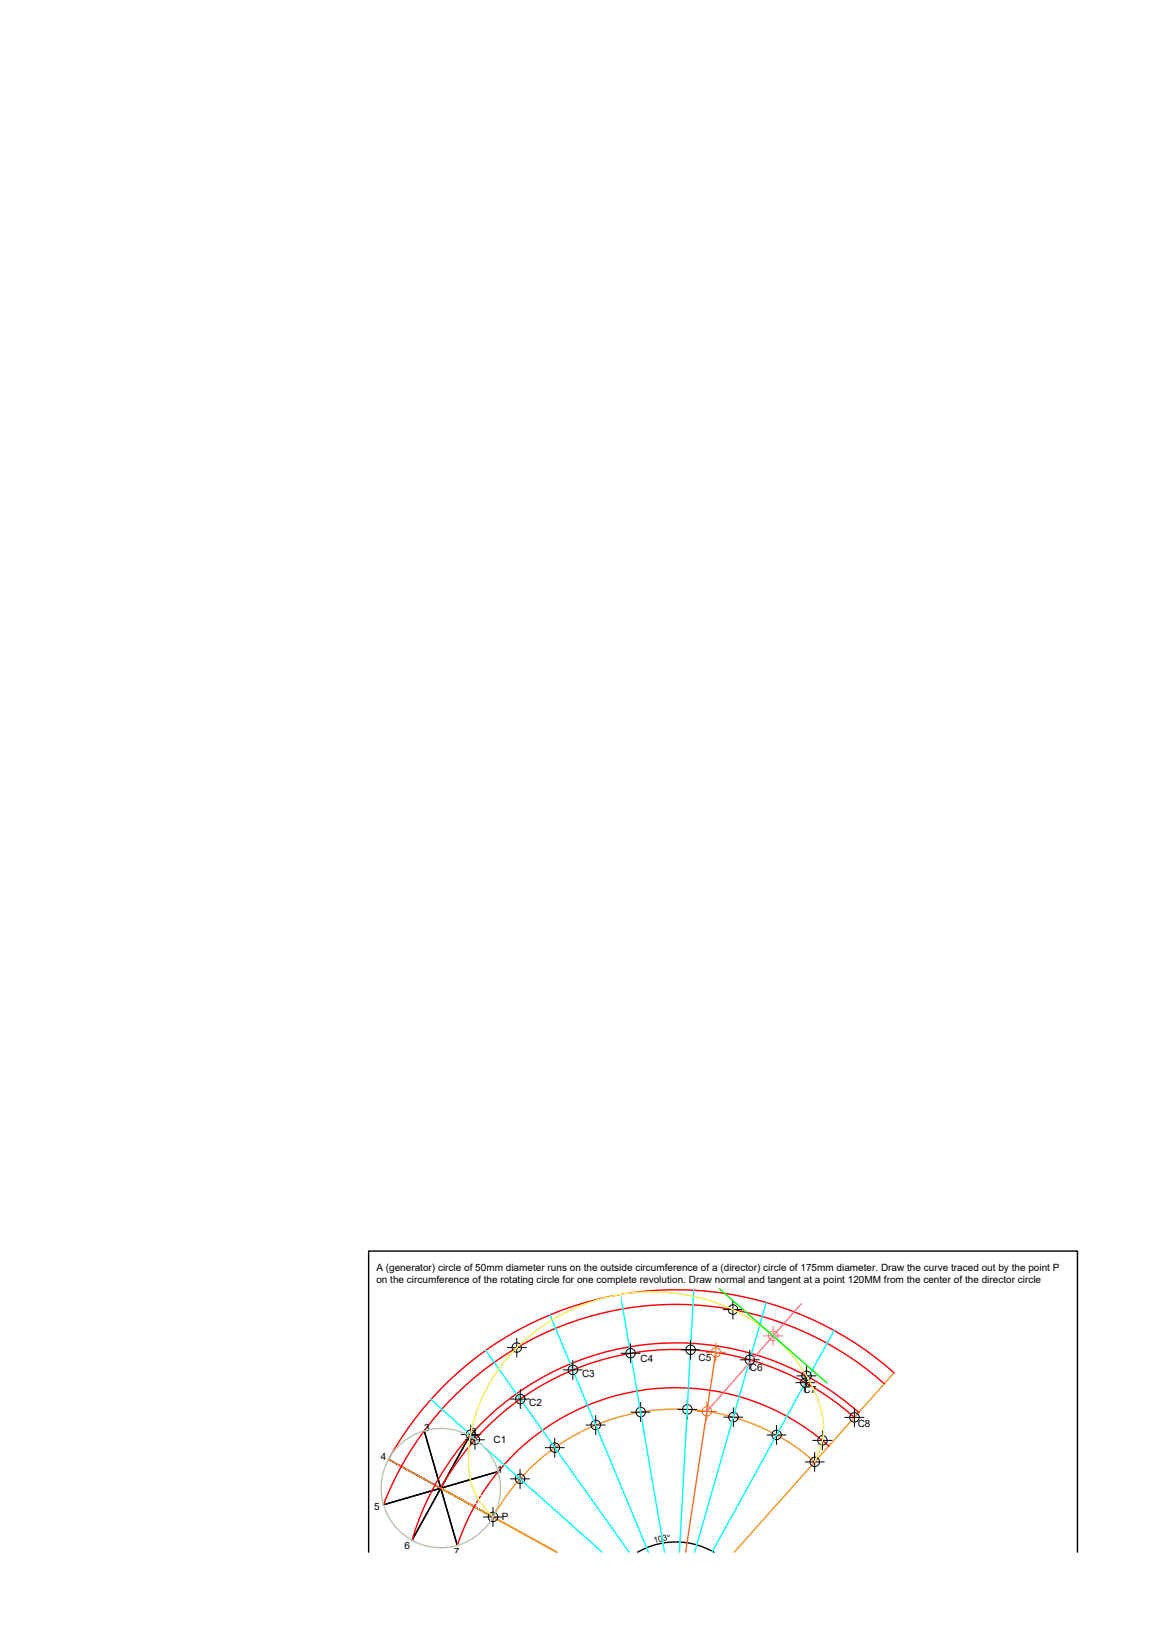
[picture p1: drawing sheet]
<svg xmlns="http://www.w3.org/2000/svg" width="210mm" height="297mm" viewBox="0 0 210 297" stroke-linecap="round" stroke-linejoin="round" font-family="sans-serif">
<!-- layer: 0 -->
<path d="M66.5 280.1v-54.3h128v54.3" fill="none" stroke="#000" stroke-width=".25"/>
<!-- layer: Director Circle -->
<path d="M76.5 258.3l.1-.1 5.9 20.7M84.8 259.1l-10.5 18.9M70.1 263.4l18.9 10.4M79.6 268.5l20.9 11.6M89.8 265.8l.1-.2-20.7 6M115.1 280.1a13.8 13.8 0 0 1 13.7 0" fill="none" stroke="#000" stroke-width=".25"/>
<path d="M161.4 247.7l-28.9 32.4M70.1 263.4l30.4 16.7-20.9-11.6M147 263.8a37.7 37.7 0 0 0-58 10" fill="none" stroke="#f8991e" stroke-width=".25"/>
<path d="M154.2 255.8a48.5 48.5 0 0 0-74.6 12.7M155 254.9a49.6 49.6 0 0 0-80.7 23.1M159.6 249.7a56.6 56.6 0 0 0-90.4 21.9M161.4 247.7a59.2 59.2 0 0 0-91.3 15.7M149.6 260.9a41.6 41.6 0 0 0-67.1 18" fill="none" stroke="#f00" stroke-width=".25"/>
<g fill="none" stroke="#000" stroke-width=".18">
<path d="M130.5 236.3h3.5M132.3 234.6v3.4M83.2 258.9h3.5M84 259.8h3.4M85 257.2v3.4M85.7 258.1v3.4M91.6 243.2h3.4M92.2 252.5h3.4M93.3 241.5v3.4M93.9 250.7v3.5M100.1 259.5v3.5M101.7 247.2h3.4"/>
<path d="M103.4 245.5v3.4M105.8 257.2h3.4M107.5 255.4v3.5M112.1 244.2h3.4M113.8 242.5v3.4M113.9 254.8h3.4M115.6 253.1v3.4M122.3 254.3h3.5M122.9 243.6h3.5M124 252.6v3.5M124.6 241.9v3.4M130.6 255.7h3.5"/>
<path d="M132.4 254v3.5M133.6 245.4h3.4M135.3 243.7v3.4M138.4 259h3.5M140.2 257.2v3.5M143.6 249.5h3.5M143.8 248.3h3.5M145.3 247.8v3.5M145.5 246.6v3.4M146.7 259.9h3.4M148.4 258.2v3.4M152.5 255.8h3.4"/>
<path d="M154.2 254.1v3.4M87.3 273.8h3.4M89 272v3.5M92.1 266.9h3.5M93.9 265.2v3.4M98.4 261.2h3.5M145.3 263.8h3.5M147 262.1v3.4"/>
<circle cx="132.3" cy="236.3" r=".86"/>
<circle cx="85" cy="258.9" r=".86"/>
<circle cx="85.7" cy="259.8" r=".86"/>
<circle cx="93.3" cy="243.2" r=".86"/>
<circle cx="93.9" cy="252.5" r=".86"/>
<circle cx="103.4" cy="247.2" r=".86"/>
<circle cx="107.5" cy="257.2" r=".86"/>
<circle cx="113.8" cy="244.2" r=".86"/>
<circle cx="115.6" cy="254.8" r=".86"/>
<circle cx="124.1" cy="254.3" r=".86"/>
<circle cx="124.6" cy="243.6" r=".86"/>
<circle cx="132.4" cy="255.7" r=".86"/>
<circle cx="135.3" cy="245.4" r=".86"/>
<circle cx="140.2" cy="258.9" r=".86"/>
<circle cx="145.3" cy="249.5" r=".86"/>
<circle cx="145.6" cy="248.3" r=".86"/>
<circle cx="148.4" cy="259.9" r=".86"/>
<circle cx="154.2" cy="255.8" r=".86"/>
<circle cx="89" cy="273.7" r=".86"/>
<circle cx="93.9" cy="266.9" r=".86"/>
<circle cx="100.1" cy="261.2" r=".86"/>
<circle cx="147" cy="263.8" r=".86"/>
</g>
<path d="M99.3 237.3l17.7 42.8M112 233.6l7.9 46.5M125.2 232.8l-2.6 47.3M138.3 235l-12.9 45.1M77.8 252.5l30.9 27.6M87.7 243.7l25.8 36.4M150.5 240.1l-22 40" fill="none" stroke="#0ff" stroke-width=".25"/>
<g fill="none" stroke="#fff" stroke-width=".18">
<path d="M110.3 233.6h3.4M112 231.9v3.4M84.6 270.6h3.5M86.3 268.9v3.4"/>
<circle cx="112" cy="233.6" r=".86"/>
<circle cx="86.4" cy="270.6" r=".86"/>
</g>
<path d="M147 263.8a13.3 13.3 0 0 0 .2-12.4 31.5 31.5 0 0 0-27.5-18.2 34 34 0 0 0-32.2 17.9 26 26 0 0 0-2.7 15.4 12.5 12.5 0 0 0 4.2 7.3" fill="none" stroke="#f4ee51" stroke-width=".25"/>
<!-- layer: Layer1 -->
<circle cx="79.6" cy="268.5" r="10.8" fill="none" stroke="#afd9aa" stroke-width=".25"/>
<g fill="none" stroke="#f0f" stroke-width=".18">
<path d="M139.5 239.4v3.4M137.8 241.1h3.5"/>
<circle cx="139.5" cy="241.1" r=".86"/>
</g>
<g fill="none" stroke="#f26722" stroke-width=".18">
<path d="M125.9 254.7h3.4M127.5 244.1h3.4M127.6 253v3.4M129.2 242.3v3.5"/>
<circle cx="127.6" cy="254.7" r=".86"/>
<circle cx="129.2" cy="244" r=".86"/>
</g>
<path d="M129.2 244.1l-5.5 36" fill="none" stroke="#f26722" stroke-width=".25"/>
<path d="M144.6 235.3l-17 19.4" fill="none" stroke="#f0f" stroke-width=".25"/>
<path d="M129.8 232.6l19.5 17" fill="none" stroke="#0f0" stroke-width=".25"/>
<g font-size="1.8">
<text x="67.9" y="229.4">A (generator) circle of 50mm diameter runs on the outside circumference of a (director) circle of 175mm diameter. Draw the curve traced out by the point P</text>
<text x="67.9" y="231.5">on the circumference of the rotating circle for one complete revolution. Draw normal and tangent at a point 120MM from the center of the director circle</text>
<text x="115.6" y="245.7">C4</text>
<text x="126.1" y="245.7">C5</text>
<text x="105.1" y="248.5">C3</text>
<text x="135.3" y="247.4">C6</text>
<text x="145" y="251.4">C7</text>
<text x="95.5" y="253.8">C2</text>
<text x="154.8" y="257.4">C8</text>
<text x="68.8" y="263.5">4</text>
<text x="76.6" y="258.2">3</text>
<text x="85" y="258.9">2</text>
<text x="89.1" y="260.4">C1</text>
<text x="89.8" y="265.8">1</text>
<text x="67.5" y="272.4">5</text>
<text x="90.6" y="274.3">P</text>
<text x="73" y="279.5">6</text>
<text x="81.9" y="280.6">7</text>
</g>
<text font-size="1.5" x="118.1" y="278.4" transform="rotate(-9 118.1 278.4)">103°</text>
</svg>
